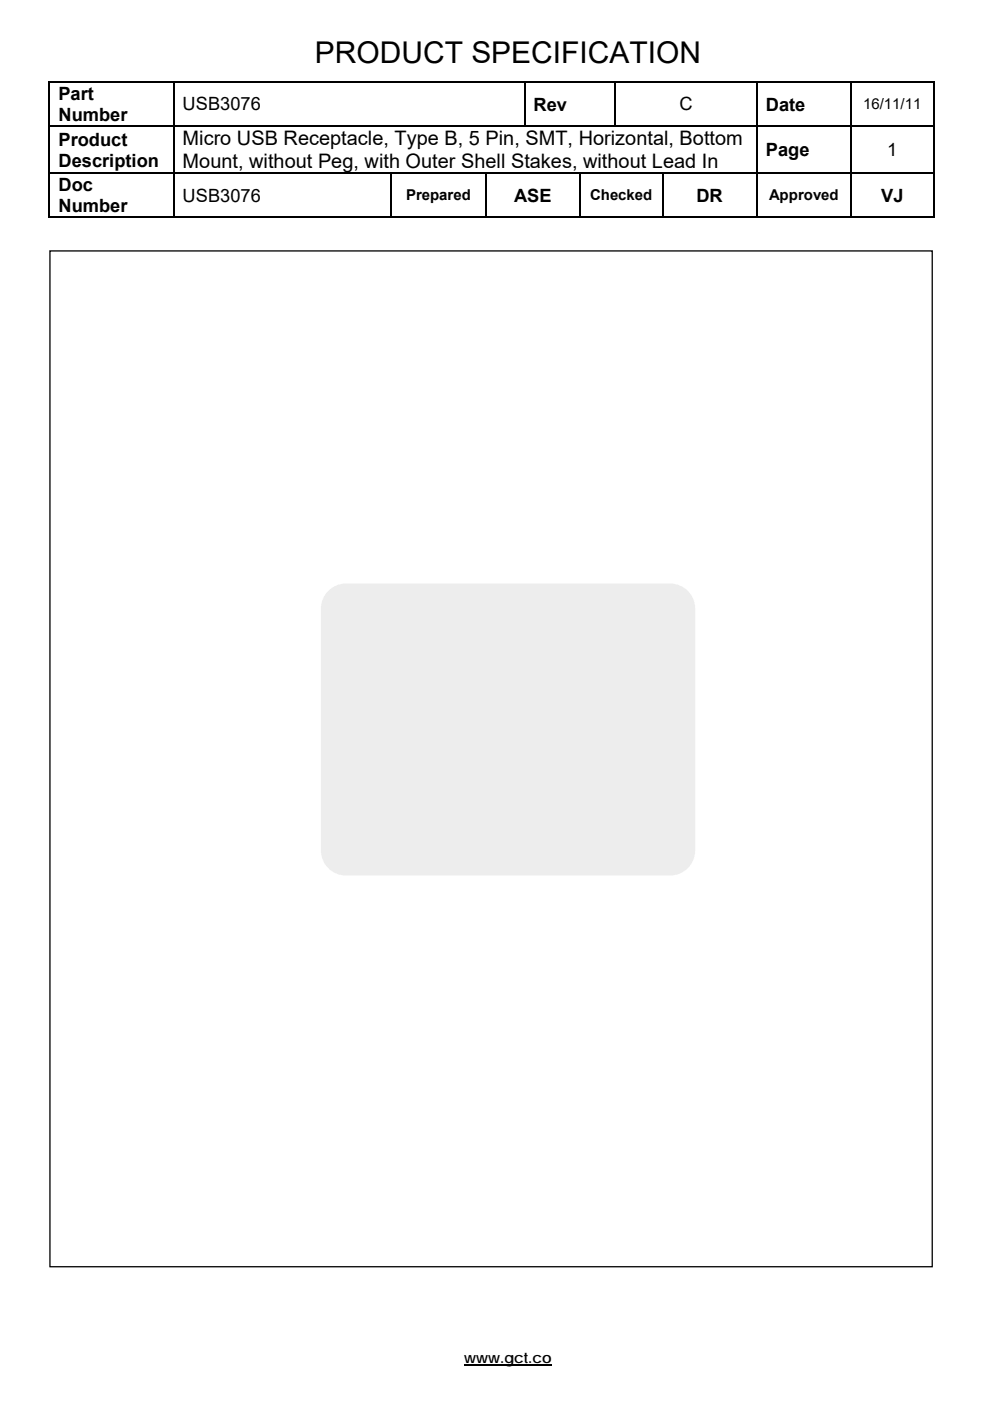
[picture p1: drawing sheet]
<svg xmlns="http://www.w3.org/2000/svg" width="210mm" height="297mm" viewBox="0 0 210 297" stroke-linecap="round" stroke-linejoin="round" font-family="sans-serif">
<g fill="#000">
<path d="M10.3 17.2h.4v.4h-.4zM36.7 17.2h.3v.4h-.3zM111.1 17.2h.3v.4h-.3zM130.4 17.2h.3v.4h-.3zM160.4 17.2h.3v.4h-.3zM180.4 17.2h.3v.4h-.3zM197.9 17.2h.3v.4h-.3zM10.3 26.5h.4v.4h-.4zM10.3 36.6h.4v.4h-.4zM36.7 26.5h.3v.4h-.3zM36.7 36.6h.3v.4h-.3zM82.8 36.6h.4v.4h-.4z"/>
<path d="M102.8 36.6h.4v.4h-.4zM122.9 36.6h.3v.4h-.3zM140.4 36.6h.3v.4h-.3zM160.4 26.5h.3v.4h-.3zM160.4 36.6h.3v.4h-.3zM180.4 26.5h.3v.4h-.3zM180.4 36.6h.3v.4h-.3zM197.9 26.5h.3v.4h-.3zM197.9 36.6h.3v.4h-.3zM197.9 45.9h.3v.3h-.3z"/>
</g>
<g fill="none" stroke="#000" stroke-width=".34">
<path d="M10.3 17.4h26.4M10.5 17.6v8.9M36.8 17.6v8.9M37 17.4h74.1M111.3 17.6v8.9M111.4 17.4h19M130.5 17.6v8.9M130.7 17.4h29.7M160.5 17.6v8.9M160.7 17.4h19.7M180.5 17.6v8.9M180.7 17.4h17.2"/>
<path d="M198 17.6v8.9M10.5 26.9v9.7M10.5 37v9.2M10.7 26.7h26M10.7 36.8h26M36.8 26.9v9.7M36.8 37v9.2M37 36.8h45.8M83 37v9.2M83.2 36.8h19.6M103 37v9.2M103.2 36.8h19.7"/>
<path d="M123 37v9.2M123.2 36.8h17.2M140.5 37v9.2M140.7 36.8h19.7M160.4 26.7h-123.4M160.5 26.9v9.7M160.5 37v9.2M160.7 26.7h19.7M160.7 36.8h19.7M180.5 26.9v9.7M180.5 37v9.2M180.7 26.7h17.2"/>
<path d="M180.7 36.8h17.2M198 26.9v9.7M198 37v9.2M10.3 46.1h26.4M37 46.1h45.8M83.2 46.1h19.6M103.2 46.1h19.7M123.2 46.1h17.2M140.7 46.1h19.7M160.7 46.1h19.7M180.7 46.1h17.2"/>
</g>
<path d="M98.5 289.4h18.5" fill="none" stroke="#000" stroke-width=".28"/>
<path d="M10.6 53.2h187.1v215.4h-187.1z" fill="#fff"/>
<path d="M10.5 53.1h187.4v215.6h-187.4zM10.6 53.3l.1-.1v215.4l-.1-.2h187.1l-.1 .2v-215.4l.1 .1z" fill="#000"/>
<path d="M69.6 125.3a5.3 5.3 0 0 1 3.8-1.6h68.7a5.3 5.3 0 0 1 5.3 5.3v51.3a5.3 5.3 0 0 1-5.3 5.3h-68.7a5.3 5.3 0 0 1-5.3-5.3v-51.3a5.3 5.3 0 0 1 1.5-3.7z" fill-rule="evenodd" fill="#ededed"/>
<text font-size="6.3" x="66.8" y="13.4">PRODUCT SPECIFICATION</text>
<g font-size="4.2">
<text x="38.7" y="30.8">Micro USB Receptacle, Type B, 5 Pin, SMT, Horizontal, Bottom</text>
<text x="38.7" y="35.6">Mount, without Peg, with Outer Shell Stakes, without Lead In</text>
</g>
<g font-size="3.9">
<text x="12.4" y="21.2">Part</text>
<text x="38.7" y="23.4">USB3076</text>
<text x="113.2" y="23.4">Rev</text>
<text x="144.1" y="23.4">C</text>
<text x="162.4" y="23.4">Date</text>
<text x="12.4" y="25.7">Number</text>
<text x="12.4" y="30.9">Product</text>
<text x="12.4" y="35.3">Description</text>
<text x="162.4" y="33.1">Page</text>
<text x="188.2" y="33.1">1</text>
<text x="12.4" y="40.6">Doc</text>
<text x="12.4" y="45">Number</text>
<text x="38.7" y="42.8">USB3076</text>
<text x="109" y="42.8">ASE</text>
<text x="147.7" y="42.8">DR</text>
<text x="186.9" y="42.8">VJ</text>
</g>
<g font-size="3.2">
<text x="183.1" y="23.2">16/11/11</text>
<text x="86.1" y="42.5">Prepared</text>
<text x="125.2" y="42.5">Checked</text>
<text x="163.1" y="42.5">Approved</text>
<text x="98.5" y="289">www.gct.co</text>
</g>
</svg>
